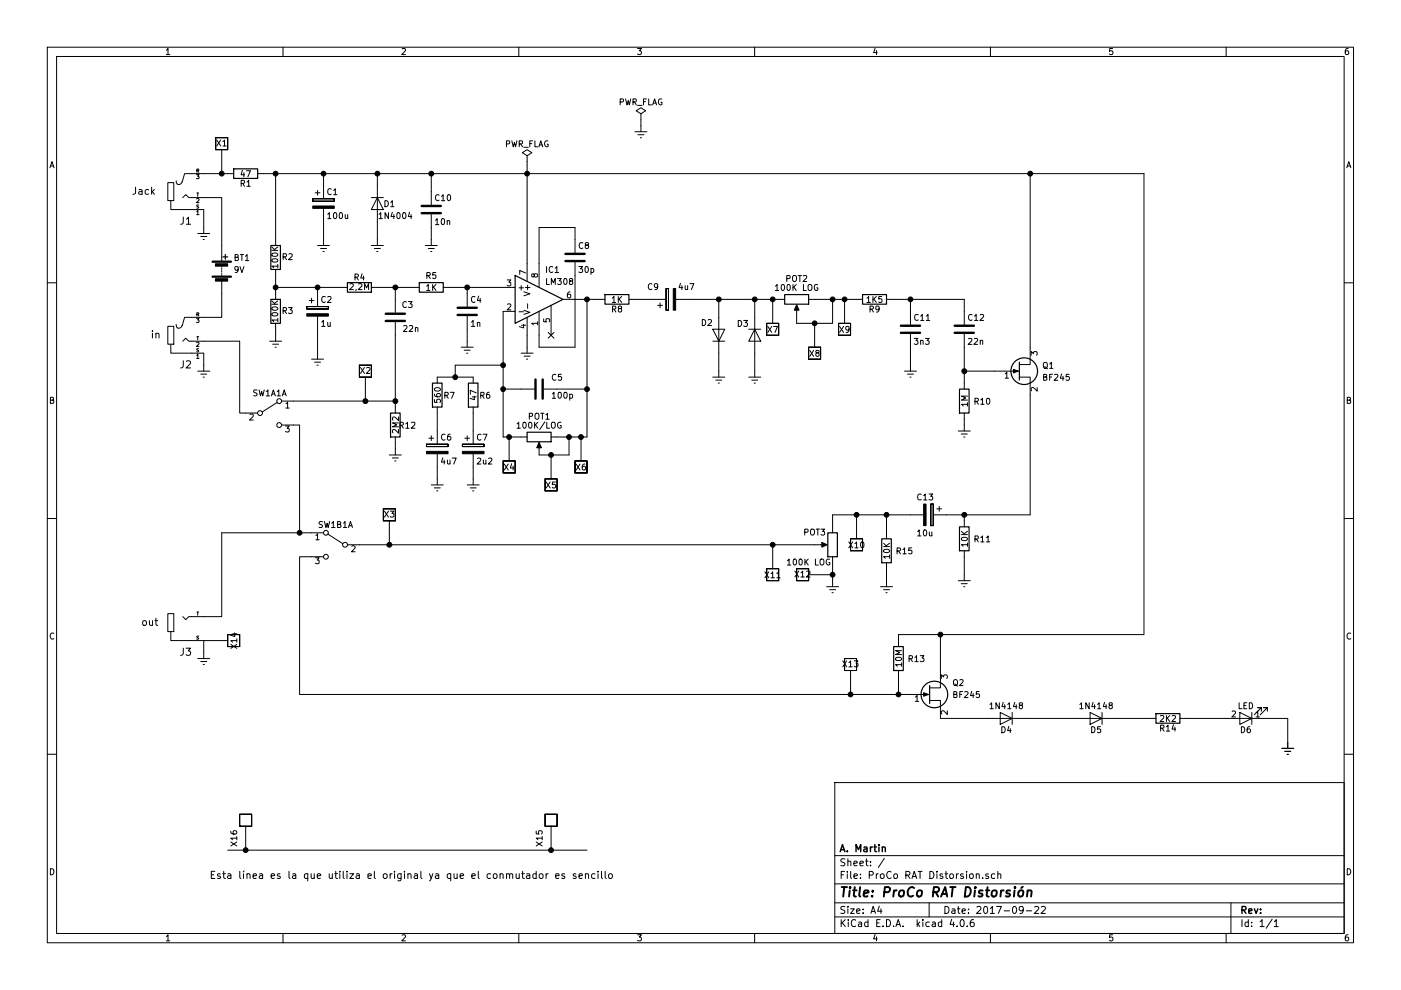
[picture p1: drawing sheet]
EESchema Schematic File Version 2
LIBS:power
LIBS:device
LIBS:transistors
LIBS:conn
LIBS:linear
LIBS:regul
LIBS:74xx
LIBS:cmos4000
LIBS:adc-dac
LIBS:memory
LIBS:xilinx
LIBS:microcontrollers
LIBS:dsp
LIBS:microchip
LIBS:analog_switches
LIBS:motorola
LIBS:texas
LIBS:intel
LIBS:audio
LIBS:interface
LIBS:digital-audio
LIBS:philips
LIBS:display
LIBS:cypress
LIBS:siliconi
LIBS:opto
LIBS:atmel
LIBS:contrib
LIBS:valves
LIBS:w_connectors
LIBS:jd_conn
LIBS:pasivos
LIBS:switches
LIBS:ProCo RAT Distorsion-cache
EELAYER 25 0
EELAYER END
$Descr A4 11693 8268
encoding utf-8
Sheet 1 1
Title "ProCo RAT Distorsión"
Date "2017-09-22"
Rev ""
Comp "A. Martin"
Comment1 ""
Comment2 ""
Comment3 ""
Comment4 ""
$EndDescr
$Comp
L R R5
U 1 1
P 3600 2400
F 0 "R5" V 3500 2400 50  0000 C CNN
F 1 "1K" V 3600 2400 50  0000 C CNN
F 2 "prueba:R" V 3530 2400 50  0001 C CNN
F 3 "" H 3600 2400 50  0001 C CNN
	1    3600 2400
	0    1    1    0   
$EndComp
$Comp
L R R7
U 1 1
P 3650 3300
F 0 "R7" H 3750 3300 50  0000 C CNN
F 1 "560" V 3650 3300 50  0000 C CNN
F 2 "prueba:R" V 3580 3300 50  0001 C CNN
F 3 "" H 3650 3300 50  0001 C CNN
	1    3650 3300
	1    0    0    -1  
$EndComp
$Comp
L R R6
U 1 1
P 3950 3300
F 0 "R6" H 4050 3300 50  0000 C CNN
F 1 "47" V 3950 3300 50  0000 C CNN
F 2 "prueba:R" V 3880 3300 50  0001 C CNN
F 3 "" H 3950 3300 50  0001 C CNN
	1    3950 3300
	1    0    0    -1  
$EndComp
$Comp
L C C3
U 1 1
P 3300 2650
F 0 "C3" H 3150 2550 50  0000 L CNN
F 1 "22n" H 3100 2750 50  0000 L CNN
F 2 "prueba:C1" H 3338 2500 50  0001 C CNN
F 3 "" H 3300 2650 50  0001 C CNN
	1    3300 2650
	-1   0    0    1   
$EndComp
$Comp
L C C4
U 1 1
P 3900 2600
F 0 "C4" H 3925 2700 50  0000 L CNN
F 1 "1n" H 3925 2500 50  0000 L CNN
F 2 "prueba:C1" H 3938 2450 50  0001 C CNN
F 3 "" H 3900 2600 50  0001 C CNN
	1    3900 2600
	1    0    0    -1  
$EndComp
$Comp
L Earth #PWR01
U 1 1
P 3900 2850
F 0 "#PWR01" H 3900 2600 50  0001 C CNN
F 1 "Earth" H 3900 2700 50  0001 C CNN
F 2 "" H 3900 2850 50  0001 C CNN
F 3 "" H 3900 2850 50  0001 C CNN
	1    3900 2850
	1    0    0    -1  
$EndComp
$Comp
L CP C6
U 1 1
P 3650 3750
F 0 "C6" H 3675 3850 50  0000 L CNN
F 1 "4u7" H 3675 3650 50  0000 L CNN
F 2 "prueba:CP1" H 3688 3600 50  0001 C CNN
F 3 "" H 3650 3750 50  0001 C CNN
	1    3650 3750
	1    0    0    -1  
$EndComp
$Comp
L CP C7
U 1 1
P 3950 3750
F 0 "C7" H 3975 3850 50  0000 L CNN
F 1 "2u2" H 3975 3650 50  0000 L CNN
F 2 "prueba:CP2" H 3988 3600 50  0001 C CNN
F 3 "" H 3950 3750 50  0001 C CNN
	1    3950 3750
	1    0    0    -1  
$EndComp
$Comp
L Earth #PWR02
U 1 1
P 3650 4000
F 0 "#PWR02" H 3650 3750 50  0001 C CNN
F 1 "Earth" H 3650 3850 50  0001 C CNN
F 2 "" H 3650 4000 50  0001 C CNN
F 3 "" H 3650 4000 50  0001 C CNN
	1    3650 4000
	1    0    0    -1  
$EndComp
$Comp
L Earth #PWR03
U 1 1
P 3950 4000
F 0 "#PWR03" H 3950 3750 50  0001 C CNN
F 1 "Earth" H 3950 3850 50  0001 C CNN
F 2 "" H 3950 4000 50  0001 C CNN
F 3 "" H 3950 4000 50  0001 C CNN
	1    3950 4000
	1    0    0    -1  
$EndComp
$Comp
L R R1
U 1 1
P 2050 1450
F 0 "R1" V 2130 1450 50  0000 C CNN
F 1 "47" V 2050 1450 50  0000 C CNN
F 2 "prueba:R" V 1980 1450 50  0001 C CNN
F 3 "" H 2050 1450 50  0001 C CNN
	1    2050 1450
	0    1    1    0   
$EndComp
$Comp
L CP C1
U 1 1
P 2700 1700
F 0 "C1" H 2725 1800 50  0000 L CNN
F 1 "100u" H 2725 1600 50  0000 L CNN
F 2 "prueba:CP1" H 2738 1550 50  0001 C CNN
F 3 "" H 2700 1700 50  0001 C CNN
	1    2700 1700
	1    0    0    -1  
$EndComp
$Comp
L D D1
U 1 1
P 3150 1700
F 0 "D1" V 3150 1800 50  0000 C CNN
F 1 "1N4004" V 3250 1850 50  0000 C CNN
F 2 "prueba:D" H 3150 1700 50  0001 C CNN
F 3 "" H 3150 1700 50  0001 C CNN
	1    3150 1700
	0    1    1    0   
$EndComp
$Comp
L R R2
U 1 1
P 2300 2150
F 0 "R2" H 2200 2150 50  0000 C CNN
F 1 "100K" V 2300 2150 50  0000 C CNN
F 2 "prueba:R" V 2230 2150 50  0001 C CNN
F 3 "" H 2300 2150 50  0001 C CNN
	1    2300 2150
	-1   0    0    1   
$EndComp
$Comp
L R R3
U 1 1
P 2300 2600
F 0 "R3" H 2200 2600 50  0000 C CNN
F 1 "100K" V 2300 2600 50  0000 C CNN
F 2 "prueba:R" V 2230 2600 50  0001 C CNN
F 3 "" H 2300 2600 50  0001 C CNN
	1    2300 2600
	-1   0    0    1   
$EndComp
$Comp
L CP C2
U 1 1
P 2650 2600
F 0 "C2" H 2675 2700 50  0000 L CNN
F 1 "1u" H 2675 2500 50  0000 L CNN
F 2 "prueba:CP1" H 2688 2450 50  0001 C CNN
F 3 "" H 2650 2600 50  0001 C CNN
	1    2650 2600
	1    0    0    -1  
$EndComp
$Comp
L Earth #PWR04
U 1 1
P 2300 2800
F 0 "#PWR04" H 2300 2550 50  0001 C CNN
F 1 "Earth" H 2300 2650 50  0001 C CNN
F 2 "" H 2300 2800 50  0001 C CNN
F 3 "" H 2300 2800 50  0001 C CNN
	1    2300 2800
	1    0    0    -1  
$EndComp
$Comp
L Earth #PWR05
U 1 1
P 2650 2950
F 0 "#PWR05" H 2650 2700 50  0001 C CNN
F 1 "Earth" H 2650 2800 50  0001 C CNN
F 2 "" H 2650 2950 50  0001 C CNN
F 3 "" H 2650 2950 50  0001 C CNN
	1    2650 2950
	1    0    0    -1  
$EndComp
$Comp
L Earth #PWR06
U 1 1
P 2700 2000
F 0 "#PWR06" H 2700 1750 50  0001 C CNN
F 1 "Earth" H 2700 1850 50  0001 C CNN
F 2 "" H 2700 2000 50  0001 C CNN
F 3 "" H 2700 2000 50  0001 C CNN
	1    2700 2000
	1    0    0    -1  
$EndComp
$Comp
L Earth #PWR07
U 1 1
P 3150 2000
F 0 "#PWR07" H 3150 1750 50  0001 C CNN
F 1 "Earth" H 3150 1850 50  0001 C CNN
F 2 "" H 3150 2000 50  0001 C CNN
F 3 "" H 3150 2000 50  0001 C CNN
	1    3150 2000
	1    0    0    -1  
$EndComp
$Comp
L R R4
U 1 1
P 3000 2400
F 0 "R4" V 3080 2400 50  0000 C CNN
F 1 "2,2M" V 3000 2400 50  0000 C CNN
F 2 "prueba:R" V 2930 2400 50  0001 C CNN
F 3 "" H 3000 2400 50  0001 C CNN
	1    3000 2400
	0    -1   -1   0   
$EndComp
$Comp
L R R8
U 1 1
P 5150 2500
F 0 "R8" V 5230 2500 50  0000 C CNN
F 1 "1K" V 5150 2500 50  0000 C CNN
F 2 "prueba:R" V 5080 2500 50  0001 C CNN
F 3 "" H 5150 2500 50  0001 C CNN
	1    5150 2500
	0    1    1    0   
$EndComp
$Comp
L CP C9
U 1 1
P 5600 2500
F 0 "C9" V 5700 2600 50  0000 L CNN
F 1 "4u7" V 5700 2300 50  0000 L CNN
F 2 "prueba:CP1" H 5638 2350 50  0001 C CNN
F 3 "" H 5600 2500 50  0001 C CNN
	1    5600 2500
	0    -1   -1   0   
$EndComp
$Comp
L POT POT2
U 1 1
P 6650 2500
F 0 "POT2" V 6475 2500 50  0000 C CNN
F 1 "100K LOG" V 6550 2500 50  0000 C CNN
F 2 "" H 6650 2500 50  0001 C CNN
F 3 "" H 6650 2500 50  0001 C CNN
	1    6650 2500
	0    1    1    0   
$EndComp
$Comp
L D D3
U 1 1
P 6300 2800
F 0 "D3" V 6200 2700 50  0000 C CNN
F 1 "D" H 6300 2700 50  0001 C CNN
F 2 "prueba:D" H 6300 2800 50  0001 C CNN
F 3 "" H 6300 2800 50  0001 C CNN
	1    6300 2800
	0    1    1    0   
$EndComp
$Comp
L D D2
U 1 1
P 6000 2800
F 0 "D2" V 6100 2900 50  0000 C CNN
F 1 "D" H 6000 2700 50  0001 C CNN
F 2 "prueba:D" H 6000 2800 50  0001 C CNN
F 3 "" H 6000 2800 50  0001 C CNN
	1    6000 2800
	0    -1   -1   0   
$EndComp
$Comp
L Earth #PWR08
U 1 1
P 6000 3100
F 0 "#PWR08" H 6000 2850 50  0001 C CNN
F 1 "Earth" H 6000 2950 50  0001 C CNN
F 2 "" H 6000 3100 50  0001 C CNN
F 3 "" H 6000 3100 50  0001 C CNN
	1    6000 3100
	1    0    0    -1  
$EndComp
$Comp
L Earth #PWR09
U 1 1
P 6300 3100
F 0 "#PWR09" H 6300 2850 50  0001 C CNN
F 1 "Earth" H 6300 2950 50  0001 C CNN
F 2 "" H 6300 3100 50  0001 C CNN
F 3 "" H 6300 3100 50  0001 C CNN
	1    6300 3100
	1    0    0    -1  
$EndComp
$Comp
L R R9
U 1 1
P 7300 2500
F 0 "R9" V 7380 2500 50  0000 C CNN
F 1 "1K5" V 7300 2500 50  0000 C CNN
F 2 "prueba:R" V 7230 2500 50  0001 C CNN
F 3 "" H 7300 2500 50  0001 C CNN
	1    7300 2500
	0    1    1    0   
$EndComp
$Comp
L C C11
U 1 1
P 7600 2750
F 0 "C11" H 7625 2850 50  0000 L CNN
F 1 "3n3" H 7625 2650 50  0000 L CNN
F 2 "prueba:C1" H 7638 2600 50  0001 C CNN
F 3 "" H 7600 2750 50  0001 C CNN
	1    7600 2750
	1    0    0    -1  
$EndComp
$Comp
L Earth #PWR010
U 1 1
P 7600 3050
F 0 "#PWR010" H 7600 2800 50  0001 C CNN
F 1 "Earth" H 7600 2900 50  0001 C CNN
F 2 "" H 7600 3050 50  0001 C CNN
F 3 "" H 7600 3050 50  0001 C CNN
	1    7600 3050
	1    0    0    -1  
$EndComp
$Comp
L R R10
U 1 1
P 8050 3350
F 0 "R10" H 8200 3350 50  0000 C CNN
F 1 "1M" V 8050 3350 50  0000 C CNN
F 2 "prueba:R" V 7980 3350 50  0001 C CNN
F 3 "" H 8050 3350 50  0001 C CNN
	1    8050 3350
	1    0    0    -1  
$EndComp
$Comp
L Q_NJFET_GSD Q1
U 1 1
P 8500 3100
F 0 "Q1" H 8700 3150 50  0000 L CNN
F 1 "BF245" H 8700 3050 50  0000 L CNN
F 2 "prueba:TO-92_GSD" H 8700 3200 50  0001 C CNN
F 3 "" H 8500 3100 50  0001 C CNN
	1    8500 3100
	1    0    0    -1  
$EndComp
$Comp
L Earth #PWR011
U 1 1
P 8050 3550
F 0 "#PWR011" H 8050 3300 50  0001 C CNN
F 1 "Earth" H 8050 3400 50  0001 C CNN
F 2 "" H 8050 3550 50  0001 C CNN
F 3 "" H 8050 3550 50  0001 C CNN
	1    8050 3550
	1    0    0    -1  
$EndComp
$Comp
L R R11
U 1 1
P 8050 4500
F 0 "R11" H 8200 4500 50  0000 C CNN
F 1 "10K" V 8050 4500 50  0000 C CNN
F 2 "prueba:R" V 7980 4500 50  0001 C CNN
F 3 "" H 8050 4500 50  0001 C CNN
	1    8050 4500
	1    0    0    -1  
$EndComp
$Comp
L Earth #PWR012
U 1 1
P 8050 4800
F 0 "#PWR012" H 8050 4550 50  0001 C CNN
F 1 "Earth" H 8050 4650 50  0001 C CNN
F 2 "" H 8050 4800 50  0001 C CNN
F 3 "" H 8050 4800 50  0001 C CNN
	1    8050 4800
	1    0    0    -1  
$EndComp
$Comp
L CP C13
U 1 1
P 7750 4300
F 0 "C13" V 7600 4200 50  0000 L CNN
F 1 "10u" V 7900 4200 50  0000 L CNN
F 2 "prueba:CP1" H 7788 4150 50  0001 C CNN
F 3 "" H 7750 4300 50  0001 C CNN
	1    7750 4300
	0    1    1    0   
$EndComp
$Comp
L R R15
U 1 1
P 7400 4600
F 0 "R15" H 7550 4600 50  0000 C CNN
F 1 "10K" V 7400 4600 50  0000 C CNN
F 2 "prueba:R" V 7330 4600 50  0001 C CNN
F 3 "" H 7400 4600 50  0001 C CNN
	1    7400 4600
	1    0    0    -1  
$EndComp
$Comp
L POT POT3
U 1 1
P 6950 4550
F 0 "POT3" H 7100 4450 50  0000 C CNN
F 1 "100K LOG" H 7150 4700 50  0000 C CNN
F 2 "" H 6950 4550 50  0001 C CNN
F 3 "" H 6950 4550 50  0001 C CNN
	1    6950 4550
	-1   0    0    1   
$EndComp
$Comp
L Earth #PWR013
U 1 1
P 6950 4850
F 0 "#PWR013" H 6950 4600 50  0001 C CNN
F 1 "Earth" H 6950 4700 50  0001 C CNN
F 2 "" H 6950 4850 50  0001 C CNN
F 3 "" H 6950 4850 50  0001 C CNN
	1    6950 4850
	1    0    0    -1  
$EndComp
$Comp
L LED D6
U 1 1
P 10400 6000
F 0 "D6" H 10400 6100 50  0000 C CNN
F 1 "LED" H 10400 5900 50  0000 C CNN
F 2 "LEDs:LED_D5.0mm_FlatTop" H 10400 6000 50  0001 C CNN
F 3 "" H 10400 6000 50  0001 C CNN
	1    10400 6000
	-1   0    0    1   
$EndComp
$Comp
L Earth #PWR014
U 1 1
P 10750 6200
F 0 "#PWR014" H 10750 5950 50  0001 C CNN
F 1 "Earth" H 10750 6050 50  0001 C CNN
F 2 "" H 10750 6200 50  0001 C CNN
F 3 "" H 10750 6200 50  0001 C CNN
	1    10750 6200
	1    0    0    -1  
$EndComp
$Comp
L Earth #PWR015
U 1 1
P 10750 6200
F 0 "#PWR015" H 10750 5950 50  0001 C CNN
F 1 "Earth" H 10750 6050 50  0001 C CNN
F 2 "" H 10750 6200 50  0001 C CNN
F 3 "" H 10750 6200 50  0001 C CNN
	1    10750 6200
	1    0    0    -1  
$EndComp
$Comp
L R R14
U 1 1
P 9750 6000
F 0 "R14" V 9830 6000 50  0000 C CNN
F 1 "2K2" V 9750 6000 50  0000 C CNN
F 2 "prueba:R" V 9680 6000 50  0001 C CNN
F 3 "" H 9750 6000 50  0001 C CNN
	1    9750 6000
	0    1    1    0   
$EndComp
$Comp
L D D5
U 1 1
P 9150 6000
F 0 "D5" H 9150 6100 50  0000 C CNN
F 1 "1N4148" H 9150 5900 50  0000 C CNN
F 2 "prueba:D" H 9150 6000 50  0001 C CNN
F 3 "" H 9150 6000 50  0001 C CNN
	1    9150 6000
	-1   0    0    1   
$EndComp
$Comp
L D D4
U 1 1
P 8400 6000
F 0 "D4" H 8400 6100 50  0000 C CNN
F 1 "1N4148" H 8400 5900 50  0000 C CNN
F 2 "prueba:D" H 8400 6000 50  0001 C CNN
F 3 "" H 8400 6000 50  0001 C CNN
	1    8400 6000
	-1   0    0    1   
$EndComp
$Comp
L Q_NJFET_GSD Q2
U 1 1
P 7750 5800
F 0 "Q2" H 7950 5900 50  0000 L CNN
F 1 "BF245" H 7950 5800 50  0000 L CNN
F 2 "prueba:TO-92_GSD" H 7950 5900 50  0001 C CNN
F 3 "" H 7750 5800 50  0001 C CNN
	1    7750 5800
	1    0    0    -1  
$EndComp
$Comp
L C C10
U 1 1
P 3600 1750
F 0 "C10" H 3625 1850 50  0000 L CNN
F 1 "10n" H 3625 1650 50  0000 L CNN
F 2 "prueba:C1" H 3638 1600 50  0001 C CNN
F 3 "" H 3600 1750 50  0001 C CNN
	1    3600 1750
	1    0    0    -1  
$EndComp
$Comp
L LM101 IC1
U 1 1
P 4500 2500
F 0 "IC1" H 4550 2750 50  0000 L CNN
F 1 "LM308" H 4550 2650 50  0000 L CNN
F 2 "prueba:DIP_8" H 4550 2550 50  0001 C CNN
F 3 "" H 4550 2650 50  0001 C CNN
	1    4500 2500
	1    0    0    -1  
$EndComp
$Comp
L C C5
U 1 1
P 4500 3250
F 0 "C5" V 4400 3350 50  0000 L CNN
F 1 "100p" V 4550 3350 50  0000 L CNN
F 2 "prueba:C1" H 4538 3100 50  0001 C CNN
F 3 "" H 4500 3250 50  0001 C CNN
	1    4500 3250
	0    1    1    0   
$EndComp
$Comp
L POT POT1
U 1 1
P 4500 3650
F 0 "POT1" V 4325 3650 50  0000 C CNN
F 1 "100K/LOG" V 4400 3650 50  0000 C CNN
F 2 "" H 4500 3650 50  0001 C CNN
F 3 "" H 4500 3650 50  0001 C CNN
	1    4500 3650
	0    1    1    0   
$EndComp
$Comp
L Earth #PWR016
U 1 1
P 3600 2000
F 0 "#PWR016" H 3600 1750 50  0001 C CNN
F 1 "Earth" H 3600 1850 50  0001 C CNN
F 2 "" H 3600 2000 50  0001 C CNN
F 3 "" H 3600 2000 50  0001 C CNN
	1    3600 2000
	1    0    0    -1  
$EndComp
$Comp
L C C12
U 1 1
P 8050 2750
F 0 "C12" H 8075 2850 50  0000 L CNN
F 1 "22n" H 8075 2650 50  0000 L CNN
F 2 "prueba:C1" H 8088 2600 50  0001 C CNN
F 3 "" H 8050 2750 50  0001 C CNN
	1    8050 2750
	1    0    0    -1  
$EndComp
$Comp
L C C8
U 1 1
P 4800 2150
F 0 "C8" H 4825 2250 50  0000 L CNN
F 1 "30p" H 4825 2050 50  0000 L CNN
F 2 "prueba:C1" H 4838 2000 50  0001 C CNN
F 3 "" H 4800 2150 50  0001 C CNN
	1    4800 2150
	1    0    0    -1  
$EndComp
$Comp
L Earth #PWR017
U 1 1
P 4400 2900
F 0 "#PWR017" H 4400 2650 50  0001 C CNN
F 1 "Earth" H 4400 2750 50  0001 C CNN
F 2 "" H 4400 2900 50  0001 C CNN
F 3 "" H 4400 2900 50  0001 C CNN
	1    4400 2900
	1    0    0    -1  
$EndComp
$Comp
L Earth #PWR018
U 1 1
P 7400 4850
F 0 "#PWR018" H 7400 4600 50  0001 C CNN
F 1 "Earth" H 7400 4700 50  0001 C CNN
F 2 "" H 7400 4850 50  0001 C CNN
F 3 "" H 7400 4850 50  0001 C CNN
	1    7400 4850
	1    0    0    -1  
$EndComp
Wire Wire Line
	7400 4750 7400 4850
Wire Wire Line
	6950 4300 7600 4300
Wire Wire Line
	7400 4450 7400 4300
Connection ~ 7400 4300
Connection ~ 8600 1450
Wire Wire Line
	7850 5300 7850 5600
Wire Wire Line
	7500 5300 9550 5300
Wire Wire Line
	9550 5300 9550 1450
Wire Wire Line
	4400 2800 4400 2900
Wire Wire Line
	4500 2900 4500 2800
Wire Wire Line
	4800 2900 4500 2900
Wire Wire Line
	4800 2300 4800 2900
Wire Wire Line
	4800 1900 4800 2000
Wire Wire Line
	4500 1900 4800 1900
Wire Wire Line
	4500 2200 4500 1900
Connection ~ 8050 4300
Wire Wire Line
	8050 4300 8050 4350
Wire Wire Line
	8600 4300 8600 3300
Connection ~ 8050 3100
Wire Wire Line
	8050 3100 8300 3100
Wire Wire Line
	8050 2900 8050 3200
Wire Wire Line
	8050 2500 8050 2600
Connection ~ 4400 1450
Wire Wire Line
	8600 1450 8600 2900
Connection ~ 4900 2500
Wire Wire Line
	6300 2500 6300 2650
Wire Wire Line
	6000 2500 6000 2650
Wire Wire Line
	6300 2950 6300 3100
Connection ~ 4200 3050
Wire Wire Line
	3800 3050 3800 3150
Wire Wire Line
	4200 3050 3800 3050
Connection ~ 4750 3650
Wire Wire Line
	4750 3800 4750 3650
Wire Wire Line
	4500 3800 4750 3800
Connection ~ 4900 3250
Wire Wire Line
	4900 3650 4650 3650
Wire Wire Line
	4900 3250 4650 3250
Wire Wire Line
	4900 2500 4900 3650
Wire Wire Line
	4800 2500 5000 2500
Connection ~ 4200 3250
Wire Wire Line
	4200 3650 4350 3650
Wire Wire Line
	4200 3250 4350 3250
Wire Wire Line
	4200 2600 4200 3650
Wire Wire Line
	3300 2800 3300 3400
Connection ~ 2300 1450
Connection ~ 3600 1450
Wire Wire Line
	4400 1350 4400 2200
Wire Wire Line
	3600 1900 3600 2000
Wire Wire Line
	3600 1450 3600 1600
Wire Wire Line
	9550 1450 2200 1450
Wire Wire Line
	2300 2750 2300 2800
Wire Wire Line
	2650 2750 2650 2950
Connection ~ 3300 2400
Wire Wire Line
	3300 2500 3300 2400
Wire Wire Line
	3150 2400 3450 2400
Connection ~ 3900 2400
Wire Wire Line
	3900 2450 3900 2400
Wire Wire Line
	3750 2400 4200 2400
Wire Wire Line
	3900 2750 3900 2850
Wire Wire Line
	10750 6000 10750 6200
Wire Wire Line
	10550 6000 10750 6000
Wire Wire Line
	9900 6000 10250 6000
Wire Wire Line
	9300 6000 9600 6000
Wire Wire Line
	8550 6000 9000 6000
Wire Wire Line
	7850 6000 8250 6000
Wire Wire Line
	6950 4700 6950 4850
Wire Wire Line
	6950 4300 6950 4400
Wire Wire Line
	7900 4300 8600 4300
Wire Wire Line
	8050 3550 8050 3500
Connection ~ 7600 2500
Wire Wire Line
	7600 2900 7600 3050
Wire Wire Line
	7600 2500 7600 2600
Wire Wire Line
	7450 2500 8050 2500
Connection ~ 6950 2500
Connection ~ 6300 2500
Connection ~ 6000 2500
Wire Wire Line
	6000 2950 6000 3100
Wire Wire Line
	6650 2700 6650 2650
Wire Wire Line
	6650 2700 6950 2700
Wire Wire Line
	6950 2700 6950 2500
Wire Wire Line
	6800 2500 7150 2500
Wire Wire Line
	5750 2500 6500 2500
Wire Wire Line
	5300 2500 5450 2500
Connection ~ 2650 2400
Connection ~ 2700 1450
Wire Wire Line
	2700 1450 2700 1550
Wire Wire Line
	2700 1850 2700 2000
Wire Wire Line
	3150 1850 3150 2000
Connection ~ 2300 2400
Wire Wire Line
	2650 2400 2650 2450
Wire Wire Line
	2300 2400 2850 2400
Wire Wire Line
	2300 2300 2300 2450
Connection ~ 3150 1450
Wire Wire Line
	3150 1450 3150 1550
Wire Wire Line
	2300 1450 2300 2000
Connection ~ 3800 3150
Wire Wire Line
	3650 3150 3950 3150
Wire Wire Line
	3950 3450 3950 3600
Wire Wire Line
	3650 3450 3650 3600
Wire Wire Line
	3950 3900 3950 4000
Wire Wire Line
	3650 3900 3650 4000
$Comp
L R R13
U 1 1
P 7500 5500
F 0 "R13" H 7650 5500 50  0000 C CNN
F 1 "10M" V 7500 5500 50  0000 C CNN
F 2 "prueba:R" V 7430 5500 50  0001 C CNN
F 3 "" H 7500 5500 50  0001 C CNN
	1    7500 5500
	1    0    0    -1  
$EndComp
Wire Wire Line
	7500 5300 7500 5350
Connection ~ 7850 5300
Wire Wire Line
	7500 5800 7500 5650
Connection ~ 7500 5800
Wire Wire Line
	1700 1450 1900 1450
$Comp
L Earth #PWR019
U 1 1
P 1700 1900
F 0 "#PWR019" H 1700 1650 50  0001 C CNN
F 1 "Earth" H 1700 1750 50  0001 C CNN
F 2 "" H 1700 1900 50  0001 C CNN
F 3 "" H 1700 1900 50  0001 C CNN
	1    1700 1900
	1    0    0    -1  
$EndComp
Wire Wire Line
	1700 1750 1700 1900
$Comp
L Battery BT1
U 1 1
P 1850 2250
F 0 "BT1" H 1950 2350 50  0000 L CNN
F 1 "9V" H 1950 2250 50  0000 L CNN
F 2 "" V 1850 2310 50  0001 C CNN
F 3 "" V 1850 2310 50  0001 C CNN
	1    1850 2250
	1    0    0    -1  
$EndComp
Wire Wire Line
	1700 1650 1850 1650
Wire Wire Line
	1850 1650 1850 2050
$Comp
L Jack_3.5mm_3pin J2
U 1 1
P 1550 2800
F 0 "J2" H 1550 3050 60  0000 C CNN
F 1 "in" H 1800 2800 60  0000 C CNN
F 2 "" H 1550 2800 60  0001 C CNN
F 3 "" H 1550 2800 60  0000 C CNN
	1    1550 2800
	-1   0    0    1   
$EndComp
Wire Wire Line
	1700 2650 1850 2650
Wire Wire Line
	1850 2650 1850 2450
$Comp
L Earth #PWR020
U 1 1
P 1700 3050
F 0 "#PWR020" H 1700 2800 50  0001 C CNN
F 1 "Earth" H 1700 2900 50  0001 C CNN
F 2 "" H 1700 3050 50  0001 C CNN
F 3 "" H 1700 3050 50  0001 C CNN
	1    1700 3050
	1    0    0    -1  
$EndComp
Wire Wire Line
	1700 2950 1700 3050
$Comp
L Jack_3.5mm_2pin J3
U 1 1
P 1550 5200
F 0 "J3" H 1550 5450 60  0000 C CNN
F 1 "out" H 1850 5200 60  0000 C CNN
F 2 "" H 1550 5200 60  0001 C CNN
F 3 "" H 1550 5200 60  0000 C CNN
	1    1550 5200
	-1   0    0    1   
$EndComp
$Comp
L Earth #PWR021
U 1 1
P 1700 5450
F 0 "#PWR021" H 1700 5200 50  0001 C CNN
F 1 "Earth" H 1700 5300 50  0001 C CNN
F 2 "" H 1700 5450 50  0001 C CNN
F 3 "" H 1700 5450 50  0001 C CNN
	1    1700 5450
	1    0    0    -1  
$EndComp
NoConn ~ 4600 2800
$Comp
L PWR_FLAG #FLG022
U 1 1
P 4400 1350
F 0 "#FLG022" H 4400 1425 50  0001 C CNN
F 1 "PWR_FLAG" H 4400 1500 50  0000 C CNN
F 2 "" H 4400 1350 50  0001 C CNN
F 3 "" H 4400 1350 50  0001 C CNN
	1    4400 1350
	1    0    0    -1  
$EndComp
$Comp
L PWR_FLAG #FLG023
U 1 1
P 5350 1000
F 0 "#FLG023" H 5350 1075 50  0001 C CNN
F 1 "PWR_FLAG" H 5350 1150 50  0000 C CNN
F 2 "" H 5350 1000 50  0001 C CNN
F 3 "" H 5350 1000 50  0001 C CNN
	1    5350 1000
	1    0    0    -1  
$EndComp
$Comp
L Earth #PWR024
U 1 1
P 5350 1050
F 0 "#PWR024" H 5350 800 50  0001 C CNN
F 1 "Earth" H 5350 900 50  0001 C CNN
F 2 "" H 5350 1050 50  0001 C CNN
F 3 "" H 5350 1050 50  0001 C CNN
	1    5350 1050
	1    0    0    -1  
$EndComp
Wire Wire Line
	5350 1050 5350 1000
$Comp
L R R12
U 1 1
P 3300 3550
F 0 "R12" H 3400 3550 50  0000 C CNN
F 1 "2M2" V 3300 3550 50  0000 C CNN
F 2 "prueba:R" V 3230 3550 50  0001 C CNN
F 3 "" H 3300 3550 50  0001 C CNN
	1    3300 3550
	1    0    0    -1  
$EndComp
Connection ~ 3300 3350
$Comp
L Earth #PWR025
U 1 1
P 3300 3750
F 0 "#PWR025" H 3300 3500 50  0001 C CNN
F 1 "Earth" H 3300 3600 50  0001 C CNN
F 2 "" H 3300 3750 50  0001 C CNN
F 3 "" H 3300 3750 50  0001 C CNN
	1    3300 3750
	1    0    0    -1  
$EndComp
Wire Wire Line
	3300 3700 3300 3750
$Comp
L JD_CONN_01X01 X1
U 1 1
P 1850 1350
F 0 "X1" V 2000 1350 50  0000 C CNN
F 1 "JD_CONN_01X01" H 1850 1250 50  0001 C CNN
F 2 "prueba:Pad_2,5" H 1850 1350 50  0001 C CNN
F 3 "" H 1850 1350 50  0001 C CNN
	1    1850 1350
	0    -1   -1   0   
$EndComp
$Comp
L JD_CONN_01X01 X2
U 1 1
P 3050 3250
F 0 "X2" V 3200 3250 50  0000 C CNN
F 1 "JD_CONN_01X01" H 3050 3150 50  0001 C CNN
F 2 "prueba:Pad_2,5" H 3050 3250 50  0001 C CNN
F 3 "" H 3050 3250 50  0001 C CNN
	1    3050 3250
	0    -1   -1   0   
$EndComp
$Comp
L JD_CONN_01X01 X3
U 1 1
P 3250 4450
F 0 "X3" V 3400 4450 50  0000 C CNN
F 1 "JD_CONN_01X01" H 3250 4350 50  0001 C CNN
F 2 "prueba:Pad_2,5" H 3250 4450 50  0001 C CNN
F 3 "" H 3250 4450 50  0001 C CNN
	1    3250 4450
	0    -1   -1   0   
$EndComp
$Comp
L JD_CONN_01X01 X4
U 1 1
P 4250 3750
F 0 "X4" V 4400 3750 50  0000 C CNN
F 1 "JD_CONN_01X01" H 4250 3650 50  0001 C CNN
F 2 "prueba:PAD_OVAL" H 4250 3750 50  0001 C CNN
F 3 "" H 4250 3750 50  0001 C CNN
	1    4250 3750
	0    1    1    0   
$EndComp
$Comp
L JD_CONN_01X01 X5
U 1 1
P 4600 3900
F 0 "X5" V 4750 3900 50  0000 C CNN
F 1 "JD_CONN_01X01" H 4600 3800 50  0001 C CNN
F 2 "prueba:PAD_OVAL" H 4600 3900 50  0001 C CNN
F 3 "" H 4600 3900 50  0001 C CNN
	1    4600 3900
	0    1    1    0   
$EndComp
$Comp
L JD_CONN_01X01 X6
U 1 1
P 4850 3750
F 0 "X6" V 5000 3750 50  0000 C CNN
F 1 "JD_CONN_01X01" H 4850 3650 50  0001 C CNN
F 2 "prueba:PAD_OVAL" H 4850 3750 50  0001 C CNN
F 3 "" H 4850 3750 50  0001 C CNN
	1    4850 3750
	0    1    1    0   
$EndComp
$Comp
L JD_CONN_01X01 X7
U 1 1
P 6450 2600
F 0 "X7" V 6600 2600 50  0000 C CNN
F 1 "JD_CONN_01X01" H 6450 2500 50  0001 C CNN
F 2 "prueba:PAD_OVAL" H 6450 2600 50  0001 C CNN
F 3 "" H 6450 2600 50  0001 C CNN
	1    6450 2600
	0    1    1    0   
$EndComp
$Comp
L JD_CONN_01X01 X8
U 1 1
P 6800 2800
F 0 "X8" V 6950 2800 50  0000 C CNN
F 1 "JD_CONN_01X01" H 6800 2700 50  0001 C CNN
F 2 "prueba:PAD_OVAL" H 6800 2800 50  0001 C CNN
F 3 "" H 6800 2800 50  0001 C CNN
	1    6800 2800
	0    1    1    0   
$EndComp
$Comp
L JD_CONN_01X01 X9
U 1 1
P 7050 2600
F 0 "X9" V 7200 2600 50  0000 C CNN
F 1 "JD_CONN_01X01" H 7050 2500 50  0001 C CNN
F 2 "prueba:PAD_OVAL" H 7050 2600 50  0001 C CNN
F 3 "" H 7050 2600 50  0001 C CNN
	1    7050 2600
	0    1    1    0   
$EndComp
$Comp
L JD_CONN_01X01 X10
U 1 1
P 7150 4400
F 0 "X10" V 7300 4400 50  0000 C CNN
F 1 "JD_CONN_01X01" H 7150 4300 50  0001 C CNN
F 2 "prueba:PAD_OVAL" H 7150 4400 50  0001 C CNN
F 3 "" H 7150 4400 50  0001 C CNN
	1    7150 4400
	0    1    1    0   
$EndComp
$Comp
L JD_CONN_01X01 X11
U 1 1
P 6450 4650
F 0 "X11" V 6600 4650 50  0000 C CNN
F 1 "JD_CONN_01X01" H 6450 4550 50  0001 C CNN
F 2 "prueba:PAD_OVAL" H 6450 4650 50  0001 C CNN
F 3 "" H 6450 4650 50  0001 C CNN
	1    6450 4650
	0    1    1    0   
$EndComp
$Comp
L JD_CONN_01X01 X12
U 1 1
P 6850 4800
F 0 "X12" H 7000 4800 50  0000 C CNN
F 1 "JD_CONN_01X01" H 6850 4700 50  0001 C CNN
F 2 "prueba:PAD_OVAL" H 6850 4800 50  0001 C CNN
F 3 "" H 6850 4800 50  0001 C CNN
	1    6850 4800
	-1   0    0    1   
$EndComp
$Comp
L JD_CONN_01X01 X13
U 1 1
P 7100 5700
F 0 "X13" V 7250 5700 50  0000 C CNN
F 1 "JD_CONN_01X01" H 7100 5600 50  0001 C CNN
F 2 "prueba:Pad_2,5" H 7100 5700 50  0001 C CNN
F 3 "" H 7100 5700 50  0001 C CNN
	1    7100 5700
	0    -1   -1   0   
$EndComp
$Comp
L JD_CONN_01X01 X14
U 1 1
P 1800 5350
F 0 "X14" V 1950 5350 50  0000 C CNN
F 1 "JD_CONN_01X01" H 1800 5250 50  0001 C CNN
F 2 "prueba:Pad_2,5" H 1800 5350 50  0001 C CNN
F 3 "" H 1800 5350 50  0001 C CNN
	1    1800 5350
	1    0    0    -1  
$EndComp
$Comp
L Jack_3.5mm_3pin J1
U 1 1
P 1550 1600
F 0 "J1" H 1550 1850 60  0000 C CNN
F 1 "Jack" H 1900 1600 60  0000 C CNN
F 2 "" H 1550 1600 60  0001 C CNN
F 3 "" H 1550 1600 60  0000 C CNN
	1    1550 1600
	-1   0    0    1   
$EndComp
Connection ~ 1850 1450
Connection ~ 3050 3350
Connection ~ 4250 3650
Connection ~ 4600 3800
Connection ~ 4850 3650
Connection ~ 6450 2500
Connection ~ 6800 2700
Connection ~ 7050 2500
Connection ~ 7150 4300
Connection ~ 6450 4550
Connection ~ 6950 4800
Wire Wire Line
	1900 7100 4900 7100
$Comp
L JD_CONN_01X01 X16
U 1 1
P 2050 7000
F 0 "X16" H 2050 7100 50  0000 C CNN
F 1 "JD_CONN_01X01" H 2050 6900 50  0001 C CNN
F 2 "prueba:Pad_2,5" H 2050 7000 50  0001 C CNN
F 3 "" H 2050 7000 50  0001 C CNN
	1    2050 7000
	0    -1   -1   0   
$EndComp
Connection ~ 2050 7100
$Comp
L JD_CONN_01X01 X15
U 1 1
P 4600 7000
F 0 "X15" H 4600 7100 50  0000 C CNN
F 1 "JD_CONN_01X01" H 4600 6900 50  0001 C CNN
F 2 "prueba:Pad_2,5" H 4600 7000 50  0001 C CNN
F 3 "" H 4600 7000 50  0001 C CNN
	1    4600 7000
	0    -1   -1   0   
$EndComp
Connection ~ 4600 7100
Text Notes 1750 7350 0    60   ~ 0
Esta línea es la que utiliza el original ya que el conmutador es sencillo
Wire Wire Line
	8050 4650 8050 4800
Wire Wire Line
	1700 2850 2000 2850
Wire Wire Line
	1700 5350 1700 5450
Wire Wire Line
	2500 5800 7550 5800
$Comp
L SW_DPDT_x2 SW1A1
U 1 1
P 2250 3450
F 0 "SW1A1" H 2250 3620 50  0000 C CNN
F 1 "SW_DPDT_x2" H 2250 3250 50  0001 C CNN
F 2 "" H 2250 3450 50  0001 C CNN
F 3 "" H 2250 3450 50  0001 C CNN
	1    2250 3450
	1    0    0    -1  
$EndComp
Wire Wire Line
	2450 3350 3300 3350
Wire Wire Line
	2000 2850 2000 3450
Wire Wire Line
	2000 3450 2050 3450
Wire Wire Line
	3000 4550 6800 4550
$Comp
L SW_DPDT_x2 SW1B1
U 1 1
P 2800 4550
F 0 "SW1B1" H 2800 4720 50  0000 C CNN
F 1 "SW_DPDT_x2" H 2800 4350 50  0001 C CNN
F 2 "" H 2800 4550 50  0001 C CNN
F 3 "" H 2800 4550 50  0001 C CNN
	1    2800 4550
	-1   0    0    -1  
$EndComp
Wire Wire Line
	2450 3550 2500 3550
Wire Wire Line
	2500 3550 2500 4450
Wire Wire Line
	1850 4450 2600 4450
Wire Wire Line
	1700 5150 1850 5150
Wire Wire Line
	1850 5150 1850 4450
Connection ~ 2500 4450
Wire Wire Line
	2600 4650 2500 4650
Wire Wire Line
	2500 4650 2500 5800
Connection ~ 3250 4550
Connection ~ 7100 5800
$EndSCHEMATC
